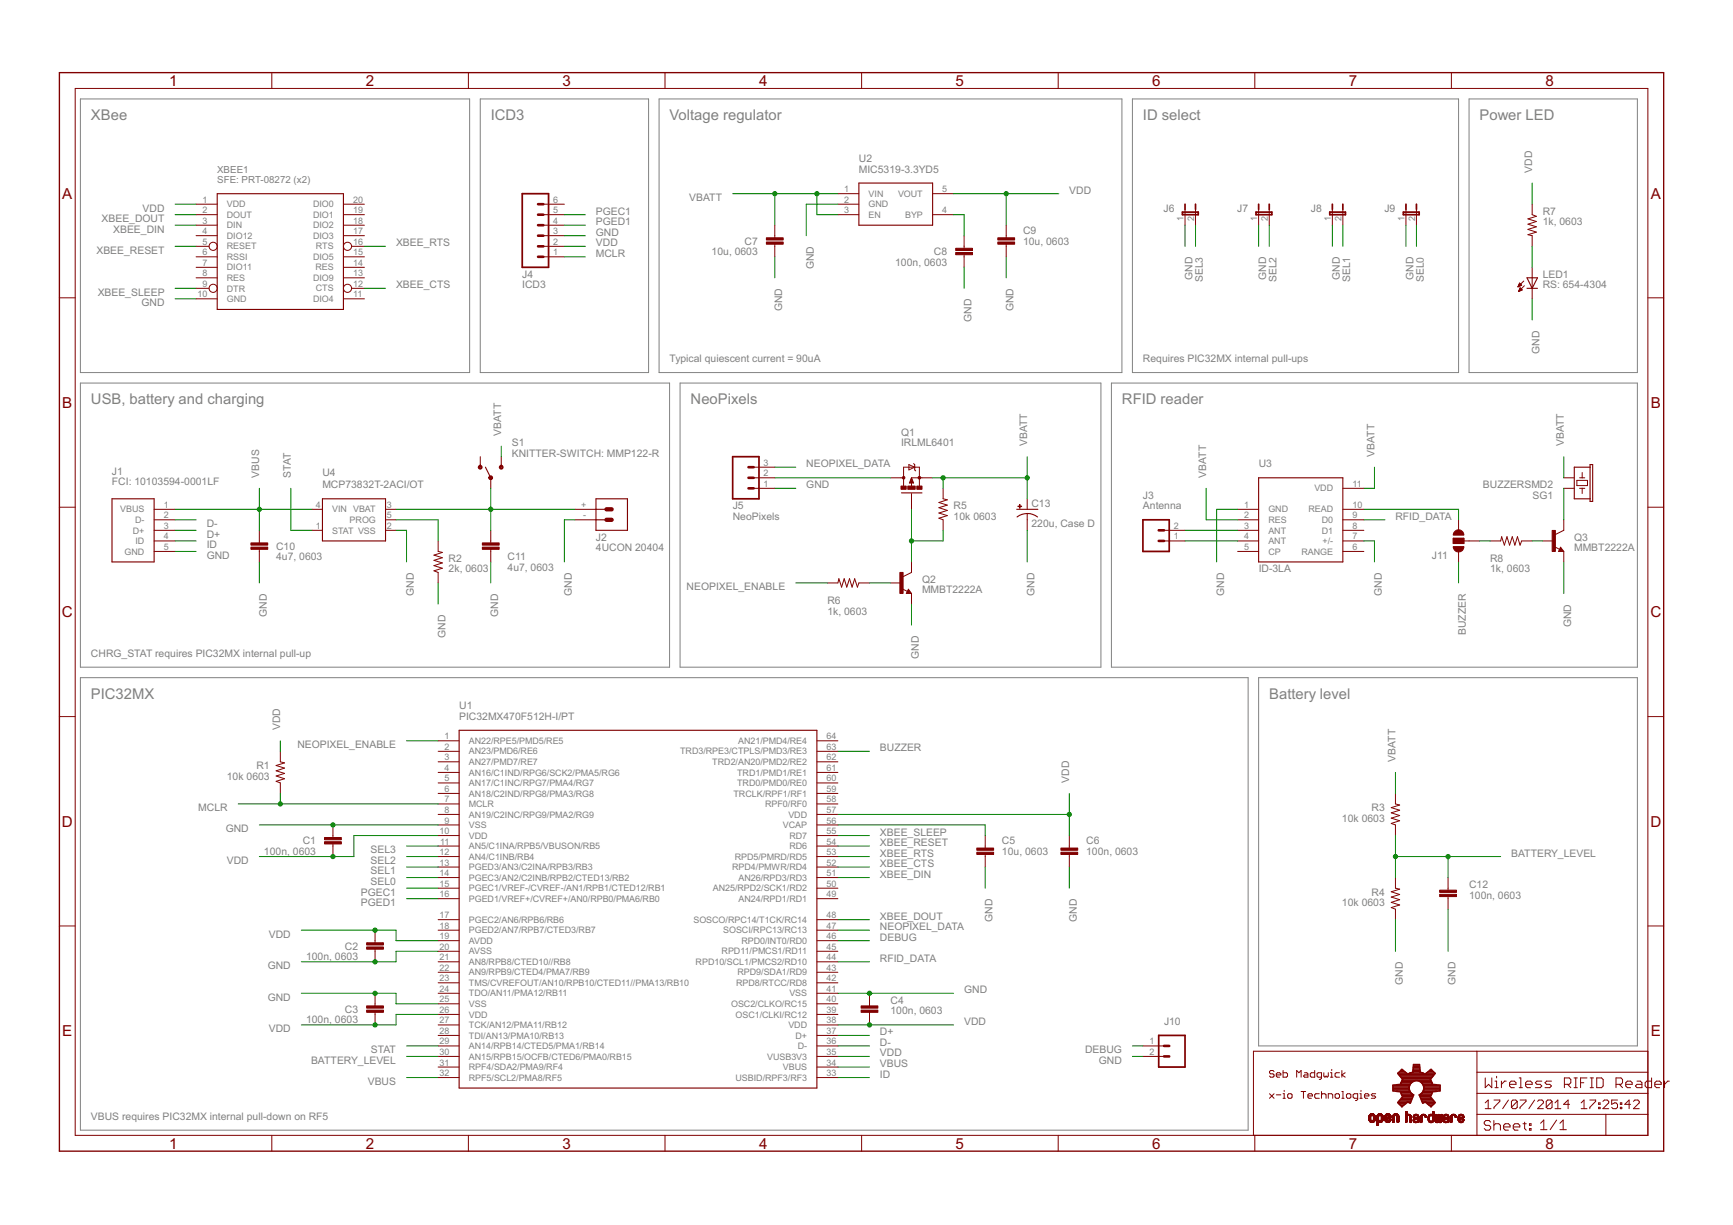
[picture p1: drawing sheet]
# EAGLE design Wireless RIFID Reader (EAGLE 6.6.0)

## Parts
C1  100n, 0603  CAP0402-CAP  [0402-CAP]
C2  100n, 0603  CAP0402-CAP  [0402-CAP]
C3  100n, 0603  CAP0402-CAP  [0402-CAP]
C4  100n, 0603  CAP0402-CAP  [0402-CAP]
C5  10u, 0603  CAP0402-CAP  [0402-CAP]
C6  100n, 0603  CAP0402-CAP  [0402-CAP]
C7  10u, 0603  CAP0402-CAP  [0402-CAP]
C8  100n, 0603  CAP0402-CAP  [0402-CAP]
C9  10u, 0603  CAP0402-CAP  [0402-CAP]
C10  4u7, 0603  CAP0402-CAP  [0402-CAP]
C11  4u7, 0603  CAP0402-CAP  [0402-CAP]
C12  100n, 0603  CAP0402-CAP  [0402-CAP]
C13  220u, Case D  CPOL-USSMCD  [SMC_D]
J1  FCI: 10103594-0001LF  USB-MICRO-B  [10103594-0001LF]
J2  4UCON 20404  JST  [JST-R/A]
J3  Antenna  M02PTH  [1X02]
J4  ICD3  M06NO_SILK  [1X06_NO_SILK]
J5  NeoPixels  M03PTH  [1X03]
J6  JUMPER-2SMD-NO  [SJ_2S-NO]
J7  JUMPER-2SMD-NO  [SJ_2S-NO]
J8  JUMPER-2SMD-NO  [SJ_2S-NO]
J9  JUMPER-2SMD-NO  [SJ_2S-NO]
J10  M02PTH  [1X02]
J11  JUMPER-PAD-3-NOFULL_BOX_SILK  [PAD-JUMPER-3-NO_YES_SILK_FULL_BOX]
LED1  RS: 654-4304  LED0603  [LED-0603]
LOGO1  OSHW-LOGOM  [OSHW-LOGO-M]
Q1  IRLML6401  MOSFET-PCHANNEL  [SOT23]
Q2  MMBT2222A  TRANSISTOR_NPNMMBT2222A  [SOT23-3]
Q3  MMBT2222A  TRANSISTOR_NPNMMBT2222A  [SOT23-3]
R1  10k 0603  RESISTOR0402-RES  [0402-RES]
R2  2k, 0603  RESISTOR0402-RES  [0402-RES]
R3  10k 0603  RESISTOR0402-RES  [0402-RES]
R4  10k 0603  RESISTOR0402-RES  [0402-RES]
R5  10k 0603  RESISTOR0402-RES  [0402-RES]
R6  1k, 0603  RESISTOR0402-RES  [0402-RES]
R7  1k, 0603  RESISTOR0402-RES  [0402-RES]
R8  1k, 0603  RESISTOR0402-RES  [0402-RES]
S1  KNITTER-SWITCH: MMP122-R  SWITCH-DPSTMMP122-R  [MMP122-R]
SG1  BUZZERSMD2  [BUZZER-CCV]
U1  PIC32MX470F512H-I/PT  [TQFP64-10X10]
U2  MIC5319-3.3YD5  MIC5319  [SOT23-5]
U3  ID-3LA  [ID-3LA]
U4  MCP73832T-2ACI/OT  MCP73831  [SOT23-5]
XBEE1  SFE: PRT-08272 (x2)  XBEE-1B1  [XBEE-1]

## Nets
BATTERY_LEVEL: C12.1 R3.1 R4.2 U1.30(AN15/RPB15/OCFB/CTED6/PMA0/RB15)
BUZZER: J11.1 U1.63(TRD3/RPE3/CTPLS/PMD3/RE3)
D+: J1.3(D+) U1.37(D+)
D-: J1.2(D-) U1.36(D-)
DEBUG: J10.1 U1.46(RPD0/INT0/RD0)
GND: C1.1 C2.2 C3.1 C4.1 C5.2 C6.2 C7.2 C8.2 C9.2 C10.2 C11.2 C12.2 C13.- J1.5(GND) J2.- J4.3 J5.1 J6.1 J7.1 J8.1 J9.1 J10.2 LED1.C Q2.2(E) Q3.2(E) R2.1 R4.1 U1.9(VSS) U1.20(AVSS) U1.25(VSS) U1.41(VSS) U2.2(GND) U3.1(GND) U3.7(+/-) U4.2(VSS) XBEE1.10(GND)
ID: J1.4(ID) U1.33(USBID/RPF3/RF3)
MCLR: J4.1 R1.1 U1.7(MCLR)
N$1: J3.2 U3.3(ANT)
N$2: J3.1 U3.4(ANT)
N$3: C11.1 J2.+ S1.2 U4.3(VBAT)
N$4: J5.2 Q1.3(D)
N$5: Q1.1(G) Q2.3(C) R5.1
N$6: Q2.1(B) R6.1
N$7: C8.1 U2.4(BYP)
N$8: R2.2 U4.5(PROG)
N$9: LED1.A R7.2
N$10: Q3.1(B) R8.1
N$11: C5.1 U1.56(VCAP)
N$12: Q3.3(C) SG1.+
N$13: J11.3 U3.10(READ)
N$15: J11.2 R8.2
NEOPIXEL_DATA: J5.3 U1.47(SOSCI/RPC13/RC13)
NEOPIXEL_ENABLE: R6.2 U1.1(AN22/RPE5/PMD5/RE5)
PGEC1: J4.5 U1.15(PGEC1/VREF-/CVREF-/AN1/RPB1/CTED12/RB1)
PGED1: J4.4 U1.16(PGED1/VREF+/CVREF+/AN0/RPB0/PMA6/RB0)
RFID_DATA: U1.44(RPD10/SCL1/PMCS2/RD10) U3.9(D0)
SEL0: J9.2 U1.14(PGEC3/AN2/C2INB/RPB2/CTED13/RB2)
SEL1: J8.2 U1.13(PGED3/AN3/C2INA/RPB3/RB3)
SEL2: J7.2 U1.12(AN4/C1INB/RB4)
SEL3: J6.2 U1.11(AN5/C1INA/RPB5/VBUSON/RB5)
STAT: U1.29(AN14/RPB14/CTED5/PMA1/RB14) U4.1(STAT)
VBATT: C7.1 C13.+ Q1.2(S) R3.2 R5.2 S1.3 SG1.- U2.1(VIN) U2.3(EN) U3.2(RES) U3.11(VDD)
VBUS: C10.1 J1.1(VBUS) U1.32(RPF5/SCL2/PMA8/RF5) U1.34(VBUS) U4.4(VIN)
VDD: C1.2 C2.1 C3.2 C4.2 C6.1 C9.1 J4.2 R1.2 R7.1 U1.10(VDD) U1.19(AVDD) U1.26(VDD) U1.35(VUSB3V3) U1.38(VDD) U1.57(VDD) U2.5(VOUT) XBEE1.1(VDD)
XBEE_CTS: U1.52(RPD4/PMWR/RD4) XBEE1.12(CTS)
XBEE_DIN: U1.51(AN26/RPD3/RD3) XBEE1.3(DIN)
XBEE_DOUT: U1.48(SOSCO/RPC14/T1CK/RC14) XBEE1.2(DOUT)
XBEE_RESET: U1.54(RD6) XBEE1.5(RESET)
XBEE_RTS: U1.53(RPD5/PMRD/RD5) XBEE1.16(RTS)
XBEE_SLEEP: U1.55(RD7) XBEE1.9(DTR)
Unconnected: J4.6 S1.1 U1.2(AN23/PMD6/RE6) U1.3(AN27/PMD7/RE7) U1.4(AN16/C1IND/RPG6/SCK2/PMA5/RG6) U1.5(AN17/C1INC/RPG7/PMA4/RG7) U1.6(AN18/C2IND/RPG8/PMA3/RG8) U1.8(AN19/C2INC/RPG9/PMA2/RG9) U1.17(PGEC2/AN6/RPB6/RB6) U1.18(PGED2/AN7/RPB7/CTED3/RB7) U1.21(AN8/RPB8/CTED10//RB8) U1.22(AN9/RPB9/CTED4/PMA7/RB9) U1.23(TMS/CVREFOUT/AN10/RPB10/CTED11//PMA13/RB10) U1.24(TDO/AN11/PMA12/RB11) U1.27(TCK/AN12/PMA11/RB12) U1.28(TDI/AN13/PMA10/RB13) U1.31(RPF4/SDA2/PMA9/RF4) U1.39(OSC1/CLKI/RC12) U1.40(OSC2/CLKO/RC15) U1.42(RPD8/RTCC/RD8) U1.43(RPD9/SDA1/RD9) U1.45(RPD11/PMCS1/RD11) U1.49(AN24/RPD1/RD1) U1.50(AN25/RPD2/SCK1/RD2) U1.58(RPF0/RF0) U1.59(TRCLK/RPF1/RF1) U1.60(TRD0/PMD0/RE0) U1.61(TRD1/PMD1/RE1) U1.62(TRD2/AN20/PMD2/RE2) U1.64(AN21/PMD4/RE4) U3.5(CP) U3.6(RANGE) U3.8(D1) XBEE1.4(DIO12) XBEE1.6(RSSI) XBEE1.7(DIO11) XBEE1.8(RES) XBEE1.11(DIO4) XBEE1.13(DIO9) XBEE1.14(RES) XBEE1.15(DIO5) XBEE1.17(DIO3) XBEE1.18(DIO2) XBEE1.19(DIO1) XBEE1.20(DIO0)

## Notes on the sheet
- XBee | ICD3 | Voltage regulator | ID select | Power LED
- Typical quiescent current = 90uA | Requires PIC32MX internal pull-ups
- USB, battery and charging | NeoPixels | RFID reader
- CHRG_STAT requires PIC32MX internal pull-up
- PIC32MX | Battery level
- Seb Madgwick
- x-io Technologies
- VBUS requires PIC32MX internal pull-down on RF5

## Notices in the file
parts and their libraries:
SparkFun-Connectors: Licensing: Creative Commons ShareAlike 4.0 International - https://creativecommons.org/licenses/by-sa/4.0
